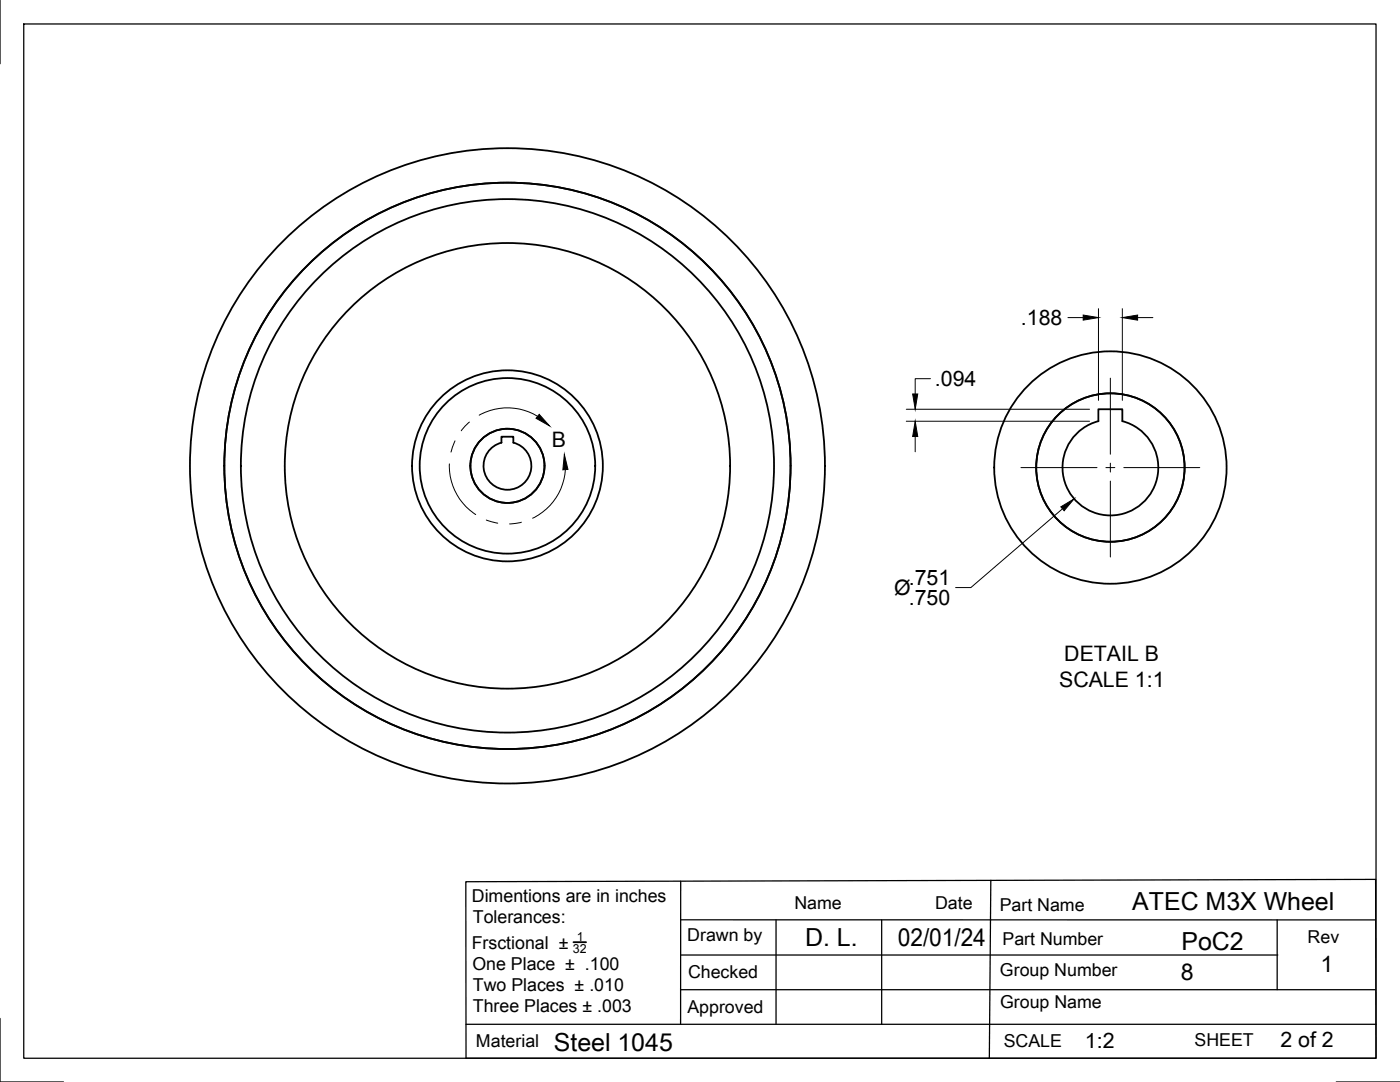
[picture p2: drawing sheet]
<svg xmlns="http://www.w3.org/2000/svg" width="279mm" height="216mm" viewBox="0 0 279 216" stroke-linecap="round" stroke-linejoin="round" font-family="sans-serif">
<!-- layer: Visible -->
<g fill="none" stroke="#000" stroke-width=".36">
<path d="M100.1 88.3v-1.2h2.3v1.2M102.5 88.3a4.8 4.8 0 0 1 2.7 7.4 4.8 4.8 0 0 1-7.8 0 4.8 4.8 0 0 1 2.7-7.4M219.2 84v-2.3h4.8v2.3a9.6 9.6 0 0 1 5.5 14.7 9.6 9.6 0 0 1-15.7 .1 9.6 9.6 0 0 1 5.4-14.8"/>
<circle cx="101.3" cy="93" r="63.4"/>
<circle cx="101.3" cy="93" r="44.5"/>
<circle cx="101.3" cy="93" r="56.5"/>
<circle cx="101.3" cy="93" r="17.5"/>
<circle cx="101.3" cy="93" r="7.4"/>
<circle cx="101.3" cy="93" r="19.1"/>
<circle cx="101.3" cy="93" r="53.2"/>
<circle cx="221.6" cy="93.3" r="14.8"/>
<circle cx="221.6" cy="93.3" r="23.2"/>
</g>
<!-- layer: Titleblock -->
<path d="M93 175.9l181.5-.4 .1 35.7h-181.6zM135.8 175.8v28.6M197.7 175.7l-.3 35.5M135.8 190.6h119.2M135.8 197.5h138.6M135.8 183.5l138.6 .1M154.9 183.6v20.8M176 183.6v20.8M254.9 183.6v13.9M93 204.4h181.6" fill="none" stroke="#000" stroke-width=".25"/>
<path d="M114.4 188h2.6" fill="none" stroke="#000" stroke-width=".36"/>
<!-- layer: Border -->
<path d="M0 0v12.7M4.7 4.8h269.9v206.4h-269.9zM0 203.2v12.7h12.7M266.7 215.9h12.7" fill="none" stroke="#000" stroke-width=".25"/>
<!-- layer: Detail Boundary -->
<path d="M89.7 92.6a11.6 11.6 0 0 0 5.2 10.1M90.8 88l-.8 2.2M93.7 84.2l-1.6 1.8M95.6 82.8a11.5 11.5 0 0 1 11.7 .3M112.8 93.7a11.6 11.6 0 0 1-6.5 9.7M97 103.8l2.3 .6M104.1 104.2l-2.4 .3" fill="none" stroke="#000" stroke-width=".2"/>
<path d="M107.6 82.7l2.1 2.3-2.7-1.5zM112.6 90.7l.7 3h-1z" fill="#000" stroke="#000" stroke-width=".2"/>
<!-- layer: FD_Dimensions -->
<path d="M185.7 75.6h-3.1v3M213.1 63.4h3.1M219.2 61.6v18.3M224 61.6v18.3M227 63.4h3.1M180.9 84.1h36.5M180.9 81.7h36.5M182.6 87.1v3M212 101.5l-18.2 15.7h-3.1" fill="none" stroke="#000" stroke-width=".2"/>
<path d="M182.1 78.6h1.1l-.6 3.1zM216.2 62.9l3 .5-3 .5zM224 63.4l3-.5v1zM182.6 84.1l.6 3h-1.1zM211.7 101.1l2.7-1.6-2 2.4z" fill="#000" stroke="#000" stroke-width=".2"/>
<!-- layer: Smart Centers -->
<path d="M221.6 75.5v15.1M203.8 93.3h15.1M220.7 93.3h1.8M221.6 92.4v1.8M221.6 96v15.1M224.3 93.3h15.1" fill="none" stroke="#000" stroke-width=".2"/>
<g font-size="5">
<text x="226" y="181.6">ATEC M3X Wheel</text>
<text x="160.7" y="188.8">D. L.</text>
<text x="179.2" y="188.8">02/01/24</text>
<text x="235.8" y="189.5">PoC2</text>
<text x="110.5" y="209.7">Steel 1045</text>
</g>
<g font-size="4.6">
<text x="235.6" y="195.6">8</text>
<text x="263.5" y="194">1</text>
</g>
<g font-size="4.3">
<text x="203.8" y="64.9">.188</text>
<text x="186.6" y="77.1">.094</text>
<text x="110.1" y="89.2">B</text>
<text x="178.4" y="118.7">Ø</text>
<text x="181.4" y="116.7">.751</text>
<text x="181.4" y="120.8">.750</text>
<text x="212.4" y="131.9">DETAIL B</text>
<text x="211.4" y="137.1">SCALE 1:1</text>
<text x="216.5" y="209.2">1:2</text>
<text x="255.5" y="209">2 of 2</text>
</g>
<g font-size="3.5">
<text x="94.2" y="180">Dimentions are in inches</text>
<text x="94.4" y="184.2">Tolerances:</text>
<text x="158.5" y="181.4">Name</text>
<text x="186.6" y="181.3">Date</text>
<text x="199.5" y="181.8">Part Name</text>
<text x="94.1" y="189.3">Frsctional ±</text>
<text x="137.2" y="187.7">Drawn by</text>
<text x="200.1" y="188.6">Part Number</text>
<text x="261" y="188.1">Rev</text>
<text x="94.3" y="193.5">One Place ± .100</text>
<text x="94.4" y="197.8">Two Places ± .010</text>
<text x="137.3" y="195.1">Checked</text>
<text x="199.6" y="194.7">Group Number</text>
<text x="94.4" y="202">Three Places ± .003</text>
<text x="137.2" y="202">Approved</text>
<text x="199.6" y="201.1">Group Name</text>
<text x="95" y="208.9">Material</text>
<text x="200.3" y="208.9">SCALE</text>
<text x="238.4" y="208.7">SHEET</text>
</g>
<g font-size="2.5">
<text x="114.3" y="190.1">32</text>
<text x="115.1" y="187.7">1</text>
</g>
</svg>
